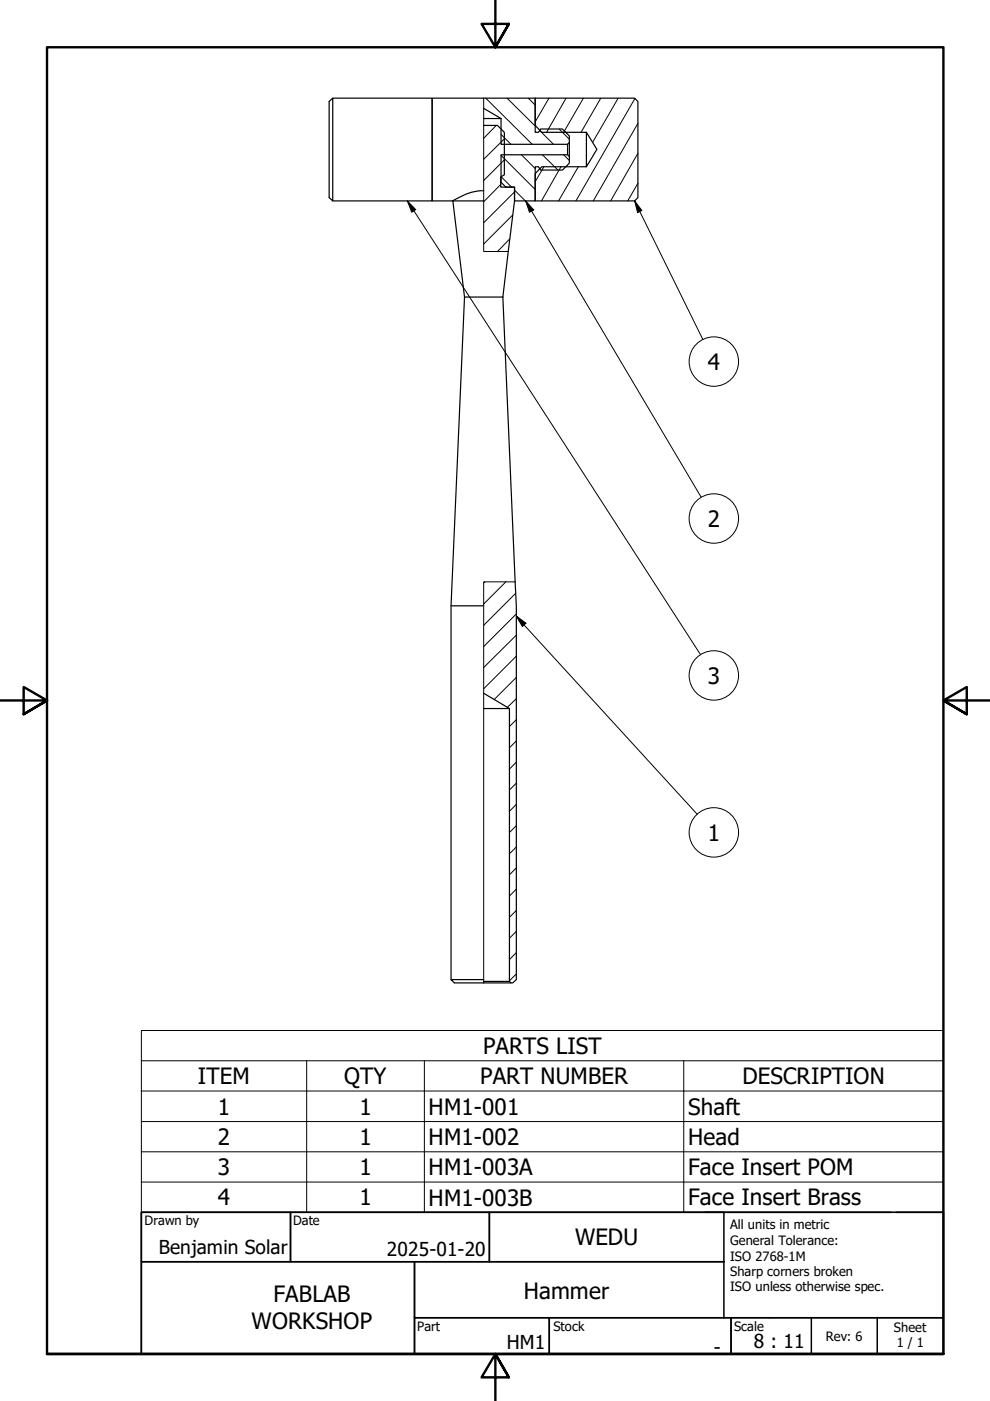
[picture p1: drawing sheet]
<svg xmlns="http://www.w3.org/2000/svg" width="210mm" height="297mm" viewBox="0 0 210 297" stroke-linecap="round" stroke-linejoin="round" font-family="sans-serif">
<!-- layer: Hatch (ISO) -->
<g fill="none" stroke="#000" stroke-width=".21">
<path d="M103 20.8l9.8 9.8M105.2 26.6l-2.6 2.7M106.2 39.1l-3.6 3.7M106.2 28.5l2.1 2.1M106.2 37.5l2.3 2.2M106.2 32.9l7.3 7.3M106.9 33.9l-4.3 4.4M106.9 29.4l-4.3 4.4M107.5 20.8l6 5.9M110.6 32.8l2.9 2.9M112 20.8l1.5 1.5M114.4 27.7l2.9 2.9"/>
<path d="M115 32.8l3.3 3.3M115.3 35.4l-1.8 3.1M116.4 20.8l-2.9 5M118.6 27.4l2.1 2.1M118.9 35.4l-4.1 7.2M119.5 32.8l1.2 1.2M120 20.8l-4.1 7.3M122.6 35.4l-4.2 7.2M123.7 20.8l-4.2 7.3M127.4 20.8l-4.2 7.3M131.1 20.8l-5.4 9.3M134.6 20.9l-12.5 21.7"/>
<path d="M135.3 26.1l-9.5 16.5M135.3 32.5l-5.8 10.1M135.3 38.8l-2.2 3.8M108.1 50.7l-2.6 2.6M108.7 45.6l-6.1 6.1M109.1 40.7l-6.5 6.5M109.1 40.3l2.3 2.3M102.8 123.4l-.2 .2M107.3 123.4l-4.7 4.7M109.3 125.8l-6.7 6.8M109.5 139.1l-6.9 6.9M109.5 134.7l-6.9 6.8"/>
<path d="M109.5 130.2l-6.9 6.9M109.5 157.1l-1.5 1.4M109.5 152.6l-1.5 1.4M109.5 148.1l-1.9 1.9M109.5 143.6l-4.7 4.7M109.5 179.6l-1.5 1.4M109.5 175.1l-1.5 1.4M109.5 170.5l-1.5 1.5M109.5 166l-1.5 1.5M109.5 161.6l-1.5 1.5M109.5 197.5l-1.5 1.4M109.5 193l-1.5 1.5"/>
<path d="M109.5 188.5l-1.5 1.5M109.5 184l-1.5 1.5M109.5 206.5l-1.5 1.4M109.5 202l-1.5 1.4"/>
</g>
<!-- layer: Break Line (ISO) -->
<path d="M102.6 20.8v32.5h5.2M109.2 123.4h-6.6v85" fill="none" stroke="#000" stroke-width=".21"/>
<!-- layer: Visible (ISO) -->
<g fill="none" stroke="#000" stroke-width=".25">
<path d="M69.8 21.5l.7-.7v21.8l-.7-.7zM70.5 20.8h21.1v21.8h-21.1M102.6 23l3.6 2.1v5.5h14.1l.4-.4v-1.4l-1.4-1.4h-4.7l-.4 .7h-.7v-7.3h-21.9v21.8h4.4M102.6 26.6h2.9l1.4 1.5v9l-.7 .4v2.2h2.9v2.9l-2.5 20.4M102.6 25.1h3.6M106.2 38.7h.1M106.2 32.8h14.1l.4 .3v1.5l-1.4 1.5h-4.7l-.4-.7h-.7v7.2h-4.4v-2.9h-1.8l-1.1-1zM120.3 30.6v2.2M120.7 30.2v2.9M124.3 28.1v7.3l2.3-3.7-2.3-3.6h-9.4l-1.4-1.5v-5.8h21.1l.7 .7v20.4l-.7 .7h-21.1v-5.8l1.4-1.4h9.4M96 42.6l2.5 20.4-2.9 65.4v79.3M96 42.6h6.6"/>
<path d="M102.6 40.4a12.2 12.2 0 0 0-6.6 2.2M98.5 63h8.1M106.6 63l2.9 65.4v79.3l-.8 .7h-.4l-.3-.3v-57.9l-5.4-3.2M95.6 128.4h7M102.6 150.2h5.4M102.6 207.7h-7l.7 .7h12M102.6 208.1h5.4"/>
</g>
<!-- layer: Symbol (ISO) -->
<g fill="none" stroke="#000" stroke-width=".21">
<path d="M86.4 42.6l1.7 1.8-.8 .6zM86.4 42.6l62.1 96.2M111.4 42.6l1.8 1.9-.9 .5zM111.4 42.6l37.3 62.8M134.6 42.6l1.5 2-.9 .5zM134.6 42.6l14.4 29.4M109.5 130.6l2 1.5-.8 .7zM109.5 130.6l38.3 42M30 224.9v-6.4h170v6.4M30 224.9h170v6.4M30 224.9v32.1h170v-25.7M30 231.3h170"/>
<path d="M30 237.8h170M65 224.9v32.1M90 224.9v32.1M145 224.9v32.1M30 244.2h170M30 250.6h170"/>
<circle cx="151.4" cy="76.7" r="5.2"/>
<circle cx="151.4" cy="109.9" r="5.2"/>
<circle cx="151.4" cy="143.2" r="5.2"/>
<circle cx="151.4" cy="176.5" r="5.2"/>
</g>
<!-- layer: Border (ISO) -->
<path d="M105 0v10l-2.9-4.9h5.8l-2.9 4.9 2.9-4.9M0 148.5h10l-5-2.8v5.7l5-2.9-5 2.9M210 148.5h-10l5-2.8v5.7l-5-2.9 5 2.9M10 287.1v-277.1h190v277.1h-190h190M107.9 292l-2.9-4.9 2.9 4.9h-5.8l2.9-4.9v9.9" fill="none" stroke="#000" stroke-width=".51"/>
<!-- layer: Title (ISO) -->
<g fill="none" stroke="#000" stroke-width=".32">
<path d="M30 257h31.6v10.5h-31.6zM61.6 257h42.2v10.5h-42.2zM103.8 257h49.7v10.5h-49.7zM149.5 257h39.3M190 257h10v22.4h-112.1v-11.9h65.6M200 257h-170v30.1h170M30 267.5h57.9v19.6h-57.9zM87.9 279.4h28.6v7.7h-28.6zM116.5 279.4h38.5v7.7h-38.5zM153.5 267.5v11.9M155 279.4h45v7.7h-45zM172 279.4v7.7"/>
<path d="M186 279.4v7.7"/>
</g>
<!-- layer: Symbol (ISO) -->
<path d="M86.4 42.6l1.7 1.8-.8 .6zM111.4 42.6l1.8 1.9-.9 .5zM134.6 42.6l1.5 2-.9 .5zM109.5 130.6l2 1.5-.8 .7z" fill="#000"/>
<g font-size="4.8">
<text x="150.1" y="78.4">4</text>
<text x="150.1" y="111.7">2</text>
<text x="150.1" y="145">3</text>
<text x="150.1" y="178.2">1</text>
<text x="102.4" y="223.5">PARTS LIST</text>
<text x="42" y="229.9">ITEM</text>
<text x="73" y="229.9">QTY</text>
<text x="101.8" y="229.9">PART NUMBER</text>
<text x="157.4" y="229.9">DESCRIPTION</text>
<text x="46.2" y="236.3">1</text>
<text x="76.2" y="236.3">1</text>
<text x="90.9" y="236.3">HM1-001</text>
<text x="145.9" y="236.4">Shaft</text>
<text x="46.2" y="242.7">2</text>
<text x="76.2" y="242.7">1</text>
<text x="90.9" y="242.7">HM1-002</text>
<text x="145.9" y="242.8">Head</text>
<text x="46.2" y="249.2">3</text>
<text x="76.2" y="249.2">1</text>
<text x="90.9" y="249.2">HM1-003A</text>
<text x="145.9" y="249.2">Face Insert POM</text>
<text x="46.2" y="255.6">4</text>
<text x="76.2" y="255.6">1</text>
<text x="90.9" y="255.6">HM1-003B</text>
<text x="145.9" y="255.6">Face Insert Brass</text>
<text x="121.9" y="264">WEDU</text>
<text x="111.1" y="275.3">Hammer</text>
<text x="53.3" y="281.9">WORKSHOP</text>
<text x="58" y="276.1">FABLAB</text>
</g>
<g font-size="4.1">
<text x="33.7" y="265.9">Benjamin Solar</text>
<text x="82" y="266.4">2025-01-20</text>
<text x="107.4" y="286.1">HM1</text>
<text x="151.3" y="287.1">-</text>
<text x="159.8" y="285.7">8 : 11</text>
</g>
<g font-size="2.7">
<text x="30.7" y="259.8">Drawn by</text>
<text x="62.2" y="259.6">Date</text>
<text x="154.8" y="260.7">All units in metric</text>
<text x="154.8" y="264">General Tolerance:</text>
<text x="154.8" y="267.3">ISO 2768-1M</text>
<text x="154.8" y="270.6">Sharp corners broken</text>
<text x="154.8" y="273.8">ISO unless otherwise spec.</text>
<text x="88.5" y="282.2">Part</text>
<text x="117.3" y="282.2">Stock</text>
<text x="155.6" y="282.2">Scale</text>
<text x="175.1" y="284.2">Rev: 6</text>
<text x="189.5" y="282.4">Sheet</text>
<text x="190.1" y="285.7">1 / 1</text>
</g>
</svg>
